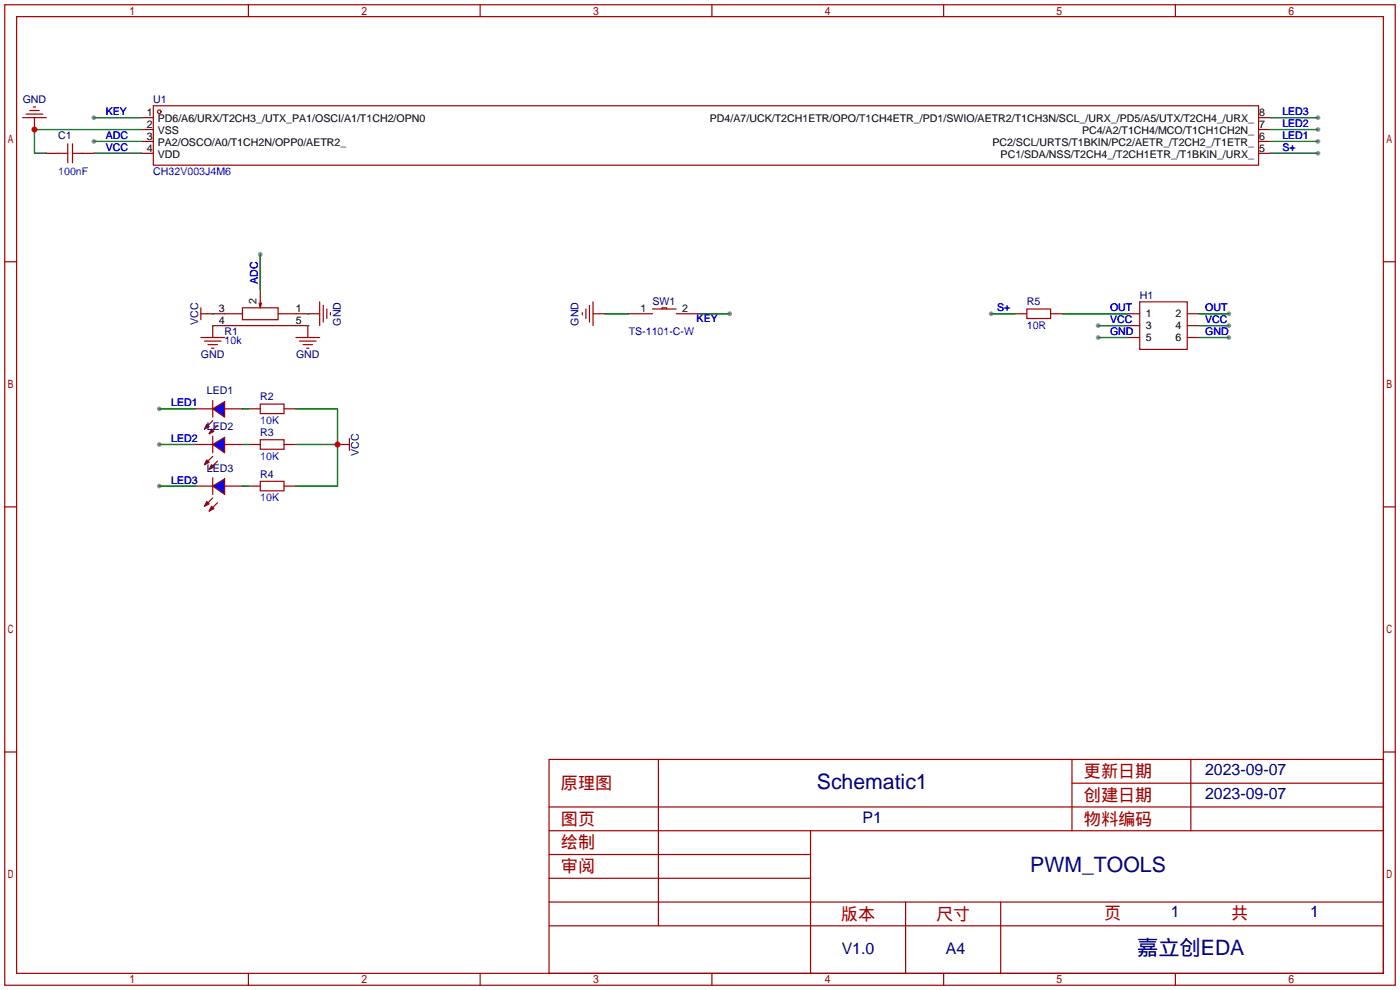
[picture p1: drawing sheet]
<svg xmlns="http://www.w3.org/2000/svg" width="299mm" height="212mm" viewBox="0 0 299 212" stroke-linecap="round" stroke-linejoin="round" font-family="sans-serif">
<g fill="#999">
<circle cx="262.6" cy="67.1" r=".51"/>
<circle cx="234.7" cy="69.6" r=".51"/>
<circle cx="262.6" cy="69.6" r=".51"/>
<circle cx="262.6" cy="72.1" r=".51"/>
<circle cx="234.7" cy="72.1" r=".51"/>
<circle cx="211.8" cy="67.1" r=".51"/>
<circle cx="281.7" cy="32.8" r=".51"/>
<circle cx="281.7" cy="30.2" r=".51"/>
<circle cx="281.7" cy="25.1" r=".51"/>
<circle cx="281.7" cy="27.7" r=".51"/>
<circle cx="20.1" cy="25.1" r=".51"/>
<circle cx="20.1" cy="30.2" r=".51"/>
<circle cx="156" cy="67.1" r=".51"/>
<circle cx="55.6" cy="54.4" r=".51"/>
<circle cx="34" cy="87.4" r=".51"/>
<circle cx="34" cy="95" r=".51"/>
<circle cx="34" cy="103.9" r=".51"/>
</g>
<g fill="none" stroke="#a10000" stroke-width=".25">
<path d="M1 1h297.2v209.6h-297.2zM3.6 3.6h292.1v204.4h-292.1zM53.1 1v2.6M102.6 1v2.6M152.1 1v2.6M201.7 1v2.6M251.2 1v2.6M12.4 32.8h2.1M14.5 30.7v4.1M15.5 32.8h2M15.5 30.7v4.1M32.8 22.6h236.2v12.7h-236.2z"/>
<path d="M1 55.9h2.6M295.7 55.9h2.5M42.9 67.1h1.3M42.9 72.1h5.1M42.9 65.8v2.5M43.7 72.9h3.5M44.4 73.7h2.1M45.2 74.4h.5M48 67.1h3.8M48 69.6h15.2M51.8 65.8h7.6v2.5h-7.6zM55.4 64.8l.2 1"/>
<path d="M55.6 64.5v1.3l.3-1M59.4 67.1h3.8M63.2 72.1h5.1M64 72.9h3.6M64.8 73.7h2M65.5 74.4h.5M68.3 64.5v5.1M69.1 65.3v3.5M69.8 66v2.1M70.6 66.8v.5M124.5 66.8v.5M125.2 66v2.1"/>
<path d="M126 65.3v3.5M126.7 64.5v5.1M219.5 66h5v2.1h-5zM243.6 64.5h10.1v10.2h-10.1zM45.5 85.6v3.6M55.6 86.4h5.1v2h-5.1zM55.6 94h5.1v2h-5.1zM73.4 95h1.3M74.7 93.7v2.6M1 108.3h2.6M55.6 102.9h5.1v2h-5.1zM295.7 108.3h2.5"/>
<path d="M1 160.7h2.6M117.3 162.3h178.4v45.7h-178.4zM117.3 177.5h178.4M117.3 172.5h178.4M140.7 162.3v35.6M173.2 177.5v30.5M229.1 162.3v15.2M229.1 167.4h66.6M254.5 162.3v15.2M295.7 160.7h2.5M117.3 182.6h55.9M117.3 197.9h178.4"/>
<path d="M117.3 192.8h178.4M117.3 187.7h55.9M193.5 192.8v15.2M213.9 192.8v15.2M53.1 208v2.6M102.6 208v2.6M152.1 208v2.6M201.7 208v2.6M251.2 208v2.6"/>
<circle cx="34" cy="23.9" r=".38"/>
</g>
<g fill="none" stroke="#870000" stroke-width=".25">
<path d="M9.9 32.8h2.5M17.5 32.8h2.6M30.2 25.1h2.6M30.2 27.7h2.6M30.2 30.2h2.6M30.2 32.8h2.6M269 25.1h2.5M269 27.7h2.5M269 30.2h2.5M269 32.8h2.5M44.2 67.1h3.8M48 69.6h-2.5v2.5"/>
<path d="M55.6 62v2.5M63.2 67.1h5.1M63.2 69.6h2.6v2.5M126.7 67.1h2.6M216.9 67.1h2.6M224.5 67.1h2.6M241 67.1h2.6M241 69.6h2.6M241 72.1h2.6M253.7 67.1h2.6M253.7 69.6h2.6M253.7 72.1h2.6"/>
<path d="M53.1 87.4h2.5M53.1 95h2.5M60.7 87.4h2.5M60.7 95h2.5M72.1 95h1.3M53.1 103.9h2.5M60.7 103.9h2.5"/>
</g>
<g fill="none" stroke="#008700" stroke-width=".25">
<path d="M20.1 32.8h10.1M20.1 30.2h10.1M20.1 25.1h10.1M30.2 27.7h-22.8v5.1h2.5M271.5 32.8h10.2M271.5 30.2h10.2M271.5 25.1h10.2M271.5 27.7h10.2M55.6 54.4v7.6M45.5 69.6h.1M45.5 67.1h.1M65.8 69.6h.1"/>
<path d="M65.8 67.1h.1M129.3 67.1h5.1M149.6 67.1h6.4M211.8 67.1h5.1M227.1 67.1h13.9M234.7 69.6h6.3M234.7 72.1h6.3M256.3 67.1h6.3M256.3 69.6h6.3M256.3 72.1h6.3M51.8 87.4h1.3M51.8 95h1.3"/>
<path d="M63.2 87.4h8.9v16.5h-8.9M63.2 95h8.9M51.8 103.9h1.3"/>
</g>
<g fill="#00f" stroke="#a10000" stroke-width=".25">
<path d="M45.5 87.4l2.5-1.5v3.3z"/>
<path d="M45.2 91.7l.5 .5-1 .5z"/>
<path d="M44.2 90.7l.5 .5-1 .5z"/>
</g>
<path d="M45.5 89.9l-1.1 1M45.5 93.2v3.6M46.5 90.9l-1 1" fill="none" stroke="#a10000" stroke-width=".25"/>
<path d="M41.7 87.4h3.8M48 87.4h3.8" fill="none" stroke="#870000" stroke-width=".25"/>
<g fill="#00f" stroke="#a10000" stroke-width=".25">
<path d="M45.5 95l2.5-1.5v3.3z"/>
<path d="M45.2 99.3l.5 .5-1 .5z"/>
<path d="M44.2 98.3l.5 .5-1 .5z"/>
</g>
<path d="M45.5 97.5l-1.1 1.1M46.5 98.6l-1 1M45.5 102.1v3.6" fill="none" stroke="#a10000" stroke-width=".25"/>
<path d="M41.7 95h3.8M48 95h3.8" fill="none" stroke="#870000" stroke-width=".25"/>
<g fill="#00f" stroke="#a10000" stroke-width=".25">
<path d="M45.5 103.9l2.5-1.5v3.3z"/>
<path d="M45.2 108.2l.5 .5-1 .5z"/>
<path d="M44.2 107.2l.5 .5-1 .5z"/>
</g>
<path d="M4.8 25.1h5.1M5.6 24.4h3.5M6.3 23.6h2.1M7.1 22.9h.5M139.4 66h5.1M141.5 66v-.2h1v.2M45.5 106.4l-1.1 1M46.5 107.4l-1 1.1" fill="none" stroke="#a10000" stroke-width=".25"/>
<path d="M7.4 25.1v2.6M134.4 67.1h5M144.5 67.1h5.1M41.7 103.9h3.8M48 103.9h3.8" fill="none" stroke="#870000" stroke-width=".25"/>
<path d="M34 87.4h7.7M34 95h7.7M34 103.9h7.7" fill="none" stroke="#008700" stroke-width=".25"/>
<g fill="#c00">
<circle cx="7.4" cy="27.7" r=".63"/>
<circle cx="72.1" cy="95" r=".63"/>
</g>
<g font-size="4.5" fill="#000080">
<text x="174.6" y="168.6">Schematic1</text>
<text x="220.2" y="186.3">PWM_TOOLS</text>
<text x="243" y="204.1">嘉立创EDA</text>
</g>
<g font-size="3.7" fill="#a00000">
<text x="231.6" y="166.1">更新日期</text>
<text x="119.9" y="168.6">原理图</text>
<text x="231.6" y="171.2">创建日期</text>
<text x="119.9" y="176.3">图页</text>
<text x="231.6" y="176.3">物料编码</text>
<text x="119.9" y="181.3">绘制</text>
<text x="119.9" y="186.4">审阅</text>
<text x="179.7" y="196.6">版本</text>
<text x="200" y="196.6">尺寸</text>
<text x="236" y="196.3">页</text>
<text x="263.1" y="196.3">共</text>
</g>
<g font-size="3.4" fill="#000080">
<text x="257.6" y="165.7">2023-09-07</text>
<text x="257.6" y="170.8">2023-09-07</text>
<text x="184.4" y="175.9">P1</text>
<text x="250.3" y="196">1</text>
<text x="280" y="196">1</text>
<text x="179.9" y="203.8">V1.0</text>
<text x="202.1" y="203.8">A4</text>
</g>
<g font-size="2.3" fill="#000080">
<text x="4.8" y="21.9">GND</text>
<text x="32.8" y="22.1">U1</text>
<text x="12.4" y="29.7">C1</text>
<text x="139.4" y="65.2">SW1</text>
<text x="219.5" y="65.2">R5</text>
<text x="243.6" y="64">H1</text>
<text x="42.4" y="69.5" transform="rotate(-90 42.4 69.5)">VCC</text>
<text x="48" y="71.6">R1</text>
<text x="72.9" y="69.6" transform="rotate(-90 72.9 69.6)">GND</text>
<text x="123.7" y="69.6" transform="rotate(-90 123.7 69.6)">GND</text>
<text x="42.9" y="76.5">GND</text>
<text x="63.3" y="76.5">GND</text>
<text x="44.2" y="84.3">LED1</text>
<text x="55.6" y="85.6">R2</text>
<text x="44.2" y="91.9">LED2</text>
<text x="55.6" y="93.2">R3</text>
<text x="44.2" y="100.8">LED3</text>
<text x="76.7" y="97.4" transform="rotate(-90 76.7 97.4)">VCC</text>
<text x="55.6" y="102.1">R4</text>
</g>
<g font-size="2.3" fill="#00f">
<text x="22.6" y="24.6">KEY</text>
<text x="22.6" y="29.7">ADC</text>
<text x="274.1" y="29.7">LED1</text>
<text x="274.1" y="24.6">LED3</text>
<text x="274.1" y="27.1">LED2</text>
<text x="22.6" y="32.2">VCC</text>
<text x="274.1" y="32.2">S+</text>
<text x="12.4" y="37.3">100nF</text>
<text x="32.8" y="37.3">CH32V003J4M6</text>
<text x="55.1" y="60.7" transform="rotate(-90 55.1 60.7)">ADC</text>
<text x="134.4" y="71.6">TS-1101-C-W</text>
<text x="148.9" y="68.8">KEY</text>
<text x="213.1" y="66.5">S+</text>
<text x="219.5" y="70.3">10R</text>
<text x="237.2" y="66.5">OUT</text>
<text x="237.2" y="69.1">VCC</text>
<text x="237.2" y="71.6">GND</text>
<text x="257.6" y="66.5">OUT</text>
<text x="257.6" y="69.1">VCC</text>
<text x="257.6" y="71.6">GND</text>
<text x="48" y="73.6">10k</text>
<text x="36.6" y="86.8">LED1</text>
<text x="36.6" y="94.5">LED2</text>
<text x="55.6" y="90.6">10K</text>
<text x="55.6" y="98.3">10K</text>
<text x="36.6" y="103.3">LED3</text>
<text x="55.6" y="107.2">10K</text>
</g>
<g font-size="2.3">
<text x="31.4" y="24.8">1</text>
<text x="31.4" y="27.4">2</text>
<text x="31.4" y="29.9">3</text>
<text x="33.7" y="26.1">PD6/A6/URX/T2CH3_/UTX_PA1/OSCI/A1/T1CH2/OPN0</text>
<text x="33.7" y="28.6">VSS</text>
<text x="151.7" y="26.1">PD4/A7/UCK/T2CH1ETR/OPO/T1CH4ETR_/PD1/SWIO/AETR2/T1CH3N/SCL_/URX_/PD5/A5/UTX/T2CH4_/URX_</text>
<text x="231.2" y="28.6">PC4/A2/T1CH4/MCO/T1CH1CH2N_</text>
<text x="269.1" y="29.9">6</text>
<text x="269.1" y="27.4">7</text>
<text x="269.1" y="24.8">8</text>
<text x="31.4" y="32.5">4</text>
<text x="33.7" y="31.2">PA2/OSCO/A0/T1CH2N/OPP0/AETR2_</text>
<text x="33.7" y="33.7">VDD</text>
<text x="212.1" y="31.2">PC2/SCL/URTS/T1BKIN/PC2/AETR_/T2CH2_/T1ETR_</text>
<text x="213.9" y="33.7">PC1/SDA/NSS/T2CH4_/T2CH1ETR_/T1BKIN_/URX_</text>
<text x="269.1" y="32.5">5</text>
<text x="54.8" y="65" transform="rotate(-90 54.8 65)">2</text>
<text x="46.7" y="66.7">3</text>
<text x="46.7" y="69.3">4</text>
<text x="63.2" y="66.7">1</text>
<text x="63.2" y="69.3">5</text>
<text x="136.9" y="66.7">1</text>
<text x="145.8" y="66.7">2</text>
<text x="244.9" y="67.8">1</text>
<text x="244.9" y="70.3">3</text>
<text x="251.2" y="67.8">2</text>
<text x="251.2" y="70.3">4</text>
<text x="244.9" y="72.8">5</text>
<text x="251.2" y="72.8">6</text>
</g>
</svg>
